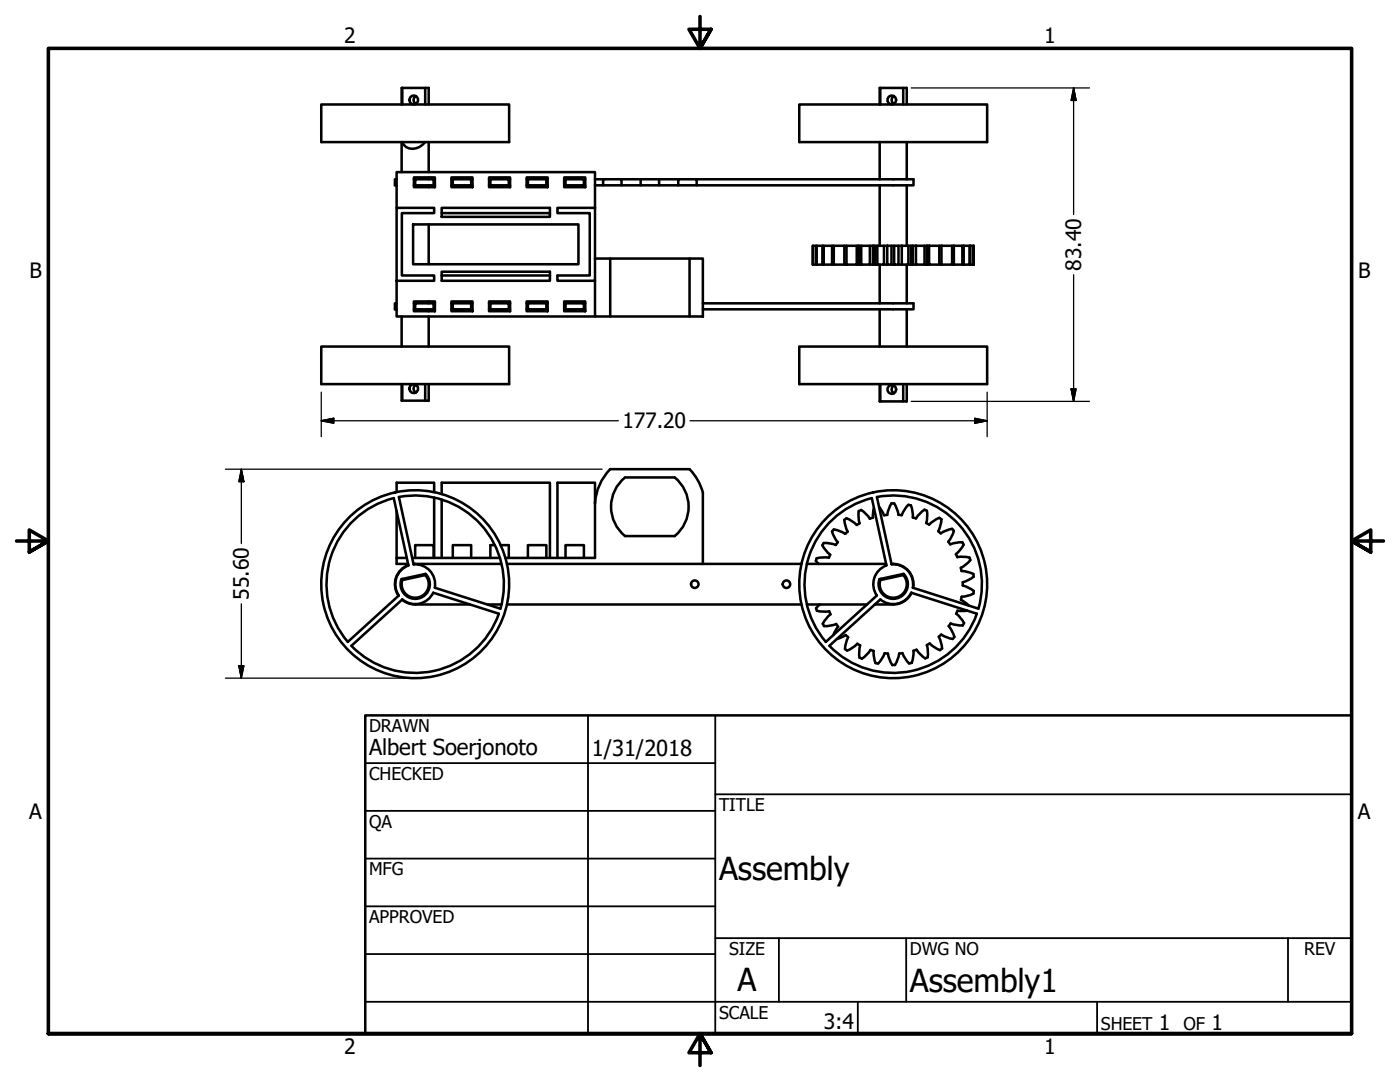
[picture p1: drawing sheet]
<svg xmlns="http://www.w3.org/2000/svg" width="279mm" height="216mm" viewBox="0 0 279 216" stroke-linecap="round" stroke-linejoin="round" font-family="sans-serif">
<!-- layer: Visible (ANSI) -->
<g fill="none" stroke="#000" stroke-width=".51">
<path d="M80.3 17.5h4.6v3.3M80.3 17.5h-.1v3.3M80.3 17.5v3.3M83 19.2a.87 .87 0 0 0-.5 .7 .87 .87 0 0 0 .5 .8M84.9 17.5h.7v3.3M175.7 17.5h-.1v3.3M178.4 19.2a.88 .88 0 0 0 0 1.5M180.3 17.5h.7v3.3M64.1 20.8h37.5v7.6h-37.5zM79.2 35.8h-.4v1.2h.4M80.2 28.4v5.9M80.3 28.4a2.29 2.29 0 0 0 3.4 .9l1.2-.9"/>
<path d="M82.6 35.4h4.2v1.9h-4.2zM82.6 35.8h.3M82.6 37h.3M82.9 35.8h3.6v1.2h-3.6zM85.6 28.4v5.9M85.6 35.4v.4M85.6 37v.3M86.5 35.8h.3M86.5 37h.3M90.1 35.4h4.2v1.9h-4.2zM90.1 35.8h.3M90.1 37h.3"/>
<path d="M90.4 35.8h3.6v1.2h-3.6zM94 35.8h.3M94 37h.3M97.6 35.4h4.2v1.9h-4.2zM97.6 35.8h.3M97.6 37h.3M97.9 35.8h3.6v1.2h-3.6zM101.5 35.8h.3M101.5 37h.3M105.1 35.4h4.2v1.9h-4.2zM105.1 35.8h.3M105.1 37h.3"/>
<path d="M105.4 35.8h3.6v1.2h-3.6zM109 35.8h.3M109 37h.3M112.6 35.4h4.2v1.9h-4.2zM112.6 35.8h.3M112.6 37h.3M112.9 35.8h3.6v1.2h-3.6zM116.5 35.8h.3M116.5 37h.3M118.7 35.8h1.7M118.7 37h1.7M120.4 35.8h3.6v1.2h-3.6z"/>
<path d="M124 35.8h3.9M124 37h3.9M127.9 35.8h3.6v1.2h-3.6zM131.5 35.8h3.9M131.5 37h3.9M135.4 35.8h3.6v1.2h-3.6zM139 35.8h43.3v1.2h-43.3M159.5 20.8h37.5v7.6h-37.5zM175.6 28.4v7.4M175.6 37v12M175.7 20.8v-3.3h4.6v3.3M181 28.4v7.4"/>
<path d="M181 37v12M79.2 41.5h7.4v1h-6.4v12.5h6.4v1h-7.4zM79.2 41.5v-7.2h39.5v7.2M79.2 56v7.2h39.5M82.4 44.8h33v7.9h-33zM85.6 44.8v7.9M88.1 42.5h21.6v.8h-21.6zM88.1 42.5v-1h21.6v1M88.1 55v1h21.6v-1M88.1 54.2h21.6v.8h-21.6zM111.3 41.5h7.4v14.5h-7.4v-1h6.4v-12.5h-6.4zM118.7 51.6h3.1"/>
<path d="M137.6 51.6h2.7v11.6h-2.7zM137.6 51.6h-15.8v11.6h-3.1v-7.2M162.2 49v3.8M162.2 52.8h.6M162.8 49h-.6v3.8M163 49h-.2v3.8h.2M163 52.8h1.1M164.1 49h-1.1v3.8M164.4 49h-.3v3.8h.3M164.4 52.8h1.7M166.1 49h-1.7v3.8M166.4 49h-.3v3.8h.3"/>
<path d="M166.4 52.8h2.1M168.5 49h-2.1v3.8M168.9 49h2.1v3.8h-2.1zM168.9 49h-.4v3.8h.4M171 49h.3v3.8h-.3M171.3 49v3.8M171.4 52.8h.5M171.4 49h.5M171.9 49h1.7v3.8h-1.7zM173.6 52.8h.6M173.6 49h.6M174.2 49h.4v3.8h-.4"/>
<path d="M174.2 49v3.8M174.6 52.8h.5M174.6 49h.5M175.1 49h1.3v3.8h-1.3zM175.6 52.8v7.7M176.4 52.8h.7M176.4 49h.7M177.1 49h.8v3.8h-.8zM177.9 52.8h.5M177.9 49h.5M178.4 49h.9v3.8h-.9zM179.3 52.8h.7"/>
<path d="M179.3 49h.7M180 49h1.3v3.8h-1.3zM181 52.8v7.7M181.3 52.8h1.5M181.3 49h.5M182.2 49h-.4v3.8M182.2 49h.6M182.2 49v3.8M182.8 49h1.7v3.8h-1.7zM184.5 52.8h.9M184.5 49h.5M185.1 49l-.1 3.8"/>
<path d="M185.1 49h.3M185.1 49v3.8M185.4 49h2.1v3.8h-2.1zM187.5 52.8h.4M187.5 49h.4M187.9 49h2.1v3.8h-2.1M187.9 49v3.8M190 52.8h.4M190 49h.4M190.4 49h1.7v3.8h-1.7M190.4 49v3.8M192.1 52.8h.2"/>
<path d="M192.1 49h.2M192.3 49h1.2v3.8h-1.2M192.3 49v3.8M193.5 52.8h.2M193.5 49h.2M193.7 49h.6v3.8h-.6M193.7 49v3.8M194.3 52.8h.1M194.3 49h.1M194.3 49v3.8zM64.1 69.2h37.5v7.4h-37.5zM79.2 60.5h-.4v1.2h.4"/>
<path d="M80.2 76.6v3.3h5.4v-3.3M80.2 63.2v6M80.3 76.6v3.3M82.6 60.1h4.2v2h-4.2zM82.6 60.5h.3M82.6 61.7h.3M82.9 60.5h3.6v1.2h-3.6zM83 76.8a.88 .88 0 0 0-.5 .7 .88 .88 0 0 0 .5 .8M84.9 76.6v3.3M85.6 60.1v.4M85.6 61.7v.4M85.6 63.2v6"/>
<path d="M86.5 60.5h.3M86.5 61.7h.3M90.1 60.1h4.2v2h-4.2zM90.1 60.5h.3M90.1 61.7h.3M90.4 60.5h3.6v1.2h-3.6zM94 60.5h.3M94 61.7h.3M97.6 60.1h4.2v2h-4.2zM97.6 60.5h.3M97.6 61.7h.3M97.9 60.5h3.6v1.2h-3.6z"/>
<path d="M101.5 60.5h.3M101.5 61.7h.3M105.1 60.1h4.2v2h-4.2zM105.1 60.5h.3M105.1 61.7h.3M105.4 60.5h3.6v1.2h-3.6zM109 60.5h.3M109 61.7h.3M112.6 60.1h4.2v2h-4.2zM112.6 60.5h.3M112.6 61.7h.3M112.9 60.5h3.6v1.2h-3.6z"/>
<path d="M116.5 60.5h.3M116.5 61.7h.3M121.8 63.2h15.8M140.3 60.5h42v1.2h-42M159.5 69.2h37.5v7.4h-37.5zM175.6 76.6v3.5h.1M175.6 61.7v7.5M175.7 76.6v3.5h4.6v-3.5M178.4 76.9a.89 .89 0 0 0 0 1.6M181 76.6v3.5h-.7M181 61.7v7.5M79.2 98.2v-1.9h7.4v1.9"/>
<path d="M86.6 99.3v12M88.1 98.6v-2.3h21.6v15M88.1 99.7v11.6M124.1 95.8l.6-.5h10a7.6 7.6 0 0 1 0 11.7h-10a7.5 7.5 0 0 1-.6-11.2zM140.3 98.3v14.2M140.3 98.3a10.8 10.8 0 0 0-2.7-4.7h-15.8a10.7 10.7 0 0 0-3.1 6.8M70.8 103.7a17.7 17.7 0 0 1 7.8-4.3l2.9 13.4a4 4 0 0 0-1.9 6l-10.2 9.3a17.7 17.7 0 0 1 1.4-24.4zM79.2 102v10.5h2.2M79.2 111.3h2M80.1 115.6l4.8-1.1a2.93 2.93 0 0 1-1.4 4.9 2.93 2.93 0 0 1-3.4-3.8zM80.2 119.7l.8 .5 1.4 .4h11.4M80.4 115.5l-.1 .2"/>
<path d="M81.5 112.8a4 4 0 0 0-2 6.1M82.3 111.3h17.5M82.5 112.5h17.6M82.9 111.3v-2.5h3.6v2.5M82.9 112.5h-.4M84.7 114.6l.2 .2M84.9 114.8l-4.6 .9M84.9 114.8a2.7 2.7 0 0 1-1.5 4.4 2.7 2.7 0 0 1-3.1-3.5M86.8 117.3a4 4 0 0 0-4.3-4.7l-2.9-13.4a17.7 17.7 0 0 1 20.3 22.3l-13.1-4.2M90.4 111.3v-2.5h3.6v2.5M98.8 108.8h-.9v2.5M99.9 108.8h1.6v2.5"/>
<path d="M101.2 112.5h58.8M105.4 111.3v-2.5h3.6v2.5M112.9 111.3v-2.5h3.6v2.5M118.7 100.4v-4.1h-7.4v15M118.7 100.4v10.9h-17.8M161 112.5h15.8M164.1 108.8l.9 1.2 .7 .7-.3 .6-1-.1-1.4 .2a.87 .87 0 0 0 .4 1.1M166.2 103.7a17.7 17.7 0 0 1 7.8-4.3l2.9 13.4a4 4 0 0 0-1.9 6l-10.2 9.3a17.7 17.7 0 0 1 1.4-24.4zM174.4 101.4l-.2 1.9-.6 .2-1-1.1-.7-.6-.5 .2-.1 1 .2 1.4-.5 .4-1.2-1-.9-.4-.4 .3 .3 1.5 .4 .9-.5 .4-1.3-.6-1-.3-.3 .4 .3 1 .8 1.2-.4 .5-1.4-.3-1-.1-.3 .5M175.4 101.1l1 1.7 .7-.1 .2-.9 .6-1.4h.5l.5 .9 .4 1.4 .7 .1 .6-1.3 .7-.8 .5 .1 .3 1 .1 1.5 .6 .2M175.5 115.6l4.8-1.1a2.93 2.93 0 0 1-1.4 4.9 2.93 2.93 0 0 1-3.4-3.8zM175.7 119.6a4 4 0 0 0 6.2-1.3l13.1 4.2a17.7 17.7 0 0 1-29.5 6.4l10.2-9.3"/>
<path d="M175.8 115.5l-.1 .2M177.9 112.5a4.1 4.1 0 0 1 4.3 4.8M180.1 114.6l.2 .2M180.3 114.8l-4.6 .9M180.3 114.8a2.7 2.7 0 0 1-1.5 4.4 2.7 2.7 0 0 1-3.1-3.5M181.9 118.3a4 4 0 0 1-3.6 2.3h-3.7M182.2 117.3a4 4 0 0 0-4.3-4.7l-2.9-13.4a17.7 17.7 0 0 1 20.3 22.3l-13.1-4.2M182.8 103.5l.9-1.2 .8-.6 .5 .2 .1 1-.2 1.5 .5 .3 .8-.7 1.3-.7 .4 .3-.1 1-.6 1.4M190.4 105.9l-.4-.4-1.4 .5-.9 .4-.4-.4M190.4 105.9l-.4 .9-.7 1.3 .3 .5 1.5-.3 1-.1 .2 .5-.5 .8-1 1.1 .2 .6 1-.1 1.5 .2 .2 .5-1.1 1-.9 .5 .2 .6 1 .2 1.4 .4M191.9 119.1l-.1 .6 1.6 1.1M194.3 114.5v.6l-.8 .5-1.4 .6v.6l1 .4 1.2 .7v.5l-.9 .4-1.5 .3"/>
<path d="M70.1 128.9a17.7 17.7 0 0 0 29.5-6.4l-13.1-4.2a4 4 0 0 1-6.2 1.3l-10.2 9.3M97.3 120.6h2.8M101.2 120.6h58.8M161 120.6h12M163.6 120.6l-.7 .8 .1 .5 1.5 .2 1-.1 .2 .6-1 1-.5 .9 .3 .4h.9l1.5-.4 .4 .5-1 1.7M167 127.5l1.8-.8 .5 .4-.5 1.4-.2 1 .5 .3 .8-.4 1.2-.9 .6 .3-.2 1.4v1l.5 .2 .8-.6 .9-1.1 .6 .2 .2 1.5 .2 .9 .5 .1 .7-.7 .7-1.4 .6 .1 .4 1.4 .5 .9h.5l.6-1.3 .3-1 .6-.1 .4 .9 .9 1.2 .5-.1 .3-1 .1-1.5M185 128.7l.2 1.5-.1 1-.4 .2-.8-.6-1-1.2-.6 .2M187.3 127.1l.4 .9 .3 1.4-.4 .3-.9-.4-1.2-.9-.5 .3M189.7 124.4l-.4 .5 .8 1.3 .4 .9-.4 .4-.9-.2-1.4-.7-.4 .5M193 121.8l-1.9 .1-.3 .5 1.1 1.1 .5 .8-.3 .5h-1l-1.4-.4"/>
<circle cx="82.6" cy="19.9" r=".89"/>
<circle cx="178" cy="20" r=".89"/>
<circle cx="82.6" cy="77.5" r=".89"/>
<circle cx="178" cy="77.7" r=".89"/>
<circle cx="82.9" cy="116.6" r="18.8"/>
<circle cx="138.7" cy="116.6" r=".75"/>
<circle cx="157" cy="116.6" r=".75"/>
<circle cx="178.3" cy="116.6" r="18.8"/>
</g>
<!-- layer: Border (ANSI) -->
<path d="M139.7 3.3v6.4l-2.2-3.9h4.4l-2.2 3.9 2.2-3.9M3.3 107.9h6.4l-3.9-2.2v4.5l3.9-2.3-3.9 2.3M276.1 107.9h-6.4l3.9-2.2v4.5l-3.9-2.3 3.9 2.3M9.7 206.2v-196.5h260v196.5h-260h260M141.9 210.1l-2.2-3.9 2.2 3.9h-4.4l2.2-3.9v6.4" fill="none" stroke="#000" stroke-width=".71"/>
<!-- layer: Title (ANSI) -->
<g fill="none" stroke="#000" stroke-width=".36">
<path d="M72.9 152.3h69.8M117.3 142.7v63.5M142.7 158.5h127M142.7 142.7v63.5M72.9 161.8h69.8M72.9 171.3h69.8M72.9 199.9h196.8M72.9 180.8h69.8M72.9 190.4h69.8M142.7 187.2h127M155.4 187.2v12.7M171.2 199.9v6.3"/>
<path d="M180.8 187.2v12.7M218.9 199.9v6.3M257 187.2v12.7"/>
</g>
<path d="M72.9 142.7h196.8v63.5h-196.8z" fill="none" stroke="#000" stroke-width=".51"/>
<!-- layer: Dimension (ANSI) -->
<g fill="none" stroke="#000" stroke-width=".25">
<path d="M181.9 17.5h35.5M214.3 17.5l.5 2.5h-1zM214.3 17.5v25.3M214.3 54.8v25.3M64.1 78.3v8.8M197 78.3v8.8M213.8 77.6h1l-.5 2.5zM45 93.6h75.2M48.2 93.6l.5 2.5h-1zM48.2 93.6v14.9M64.1 84l2.5-.5v1zM64.1 84h59.3"/>
<path d="M137.7 84h59.3M181.9 80.1h35.5M194.5 83.5l2.5 .5-2.5 .5zM45 135.3h36.3M47.7 132.8h1l-.5 2.5zM48.2 120.5v14.8"/>
</g>
<path d="M214.3 17.5l.5 2.5zM214.3 17.5l.5 2.5h-1zM213.8 77.6l.5 2.5zM213.8 77.6h1l-.5 2.5zM48.2 93.6l.5 2.5zM48.2 93.6l.5 2.5h-1zM64.1 84l2.5-.5zM64.1 84l2.5-.5v1zM194.5 84.5l2.5-.5zM194.5 83.5l2.5 .5-2.5 .5zM47.7 132.8l.5 2.5zM47.7 132.8h1l-.5 2.5z" fill="#000" stroke="#000" stroke-width=".25"/>
<g font-size="6.3">
<text x="143.5" y="175.7">Assembly</text>
<text x="147.2" y="197.7">A</text>
<text x="181.6" y="197.9">Assembly1</text>
</g>
<g font-size="4.4">
<text x="73.7" y="150.6">Albert Soerjonoto</text>
<text x="118.1" y="150.8">1/31/2018</text>
</g>
<g font-size="4.2">
<text x="68.7" y="8.6">2</text>
<text x="208.4" y="8.6">1</text>
<text x="5.9" y="55.5">B</text>
<text x="215.8" y="54" transform="rotate(-90 215.8 54)">83.40</text>
<text x="271" y="55.5">B</text>
<text x="124.2" y="85.5">177.20</text>
<text x="49.7" y="119.7" transform="rotate(-90 49.7 119.7)">55.60</text>
<text x="5.8" y="163.4">A</text>
<text x="271" y="163.4">A</text>
<text x="164.4" y="205.4">3:4</text>
<text x="231.3" y="205.4">1</text>
<text x="241.8" y="205.4">1</text>
<text x="68.7" y="210.3">2</text>
<text x="208.4" y="210.3">1</text>
</g>
<g font-size="3.5">
<text x="73.7" y="146">DRAWN</text>
<text x="73.7" y="155.6">CHECKED</text>
<text x="143.5" y="161.8">TITLE</text>
<text x="73.7" y="165.2">QA</text>
<text x="73.7" y="174.7">MFG</text>
<text x="73.7" y="184.2">APPROVED</text>
<text x="145.5" y="190.5">SIZE</text>
<text x="181.6" y="190.6">DWG NO</text>
<text x="260.3" y="190.5">REV</text>
<text x="143.5" y="203.2">SCALE</text>
<text x="219.7" y="205.4">SHEET</text>
<text x="236.2" y="205.4">OF</text>
</g>
</svg>
